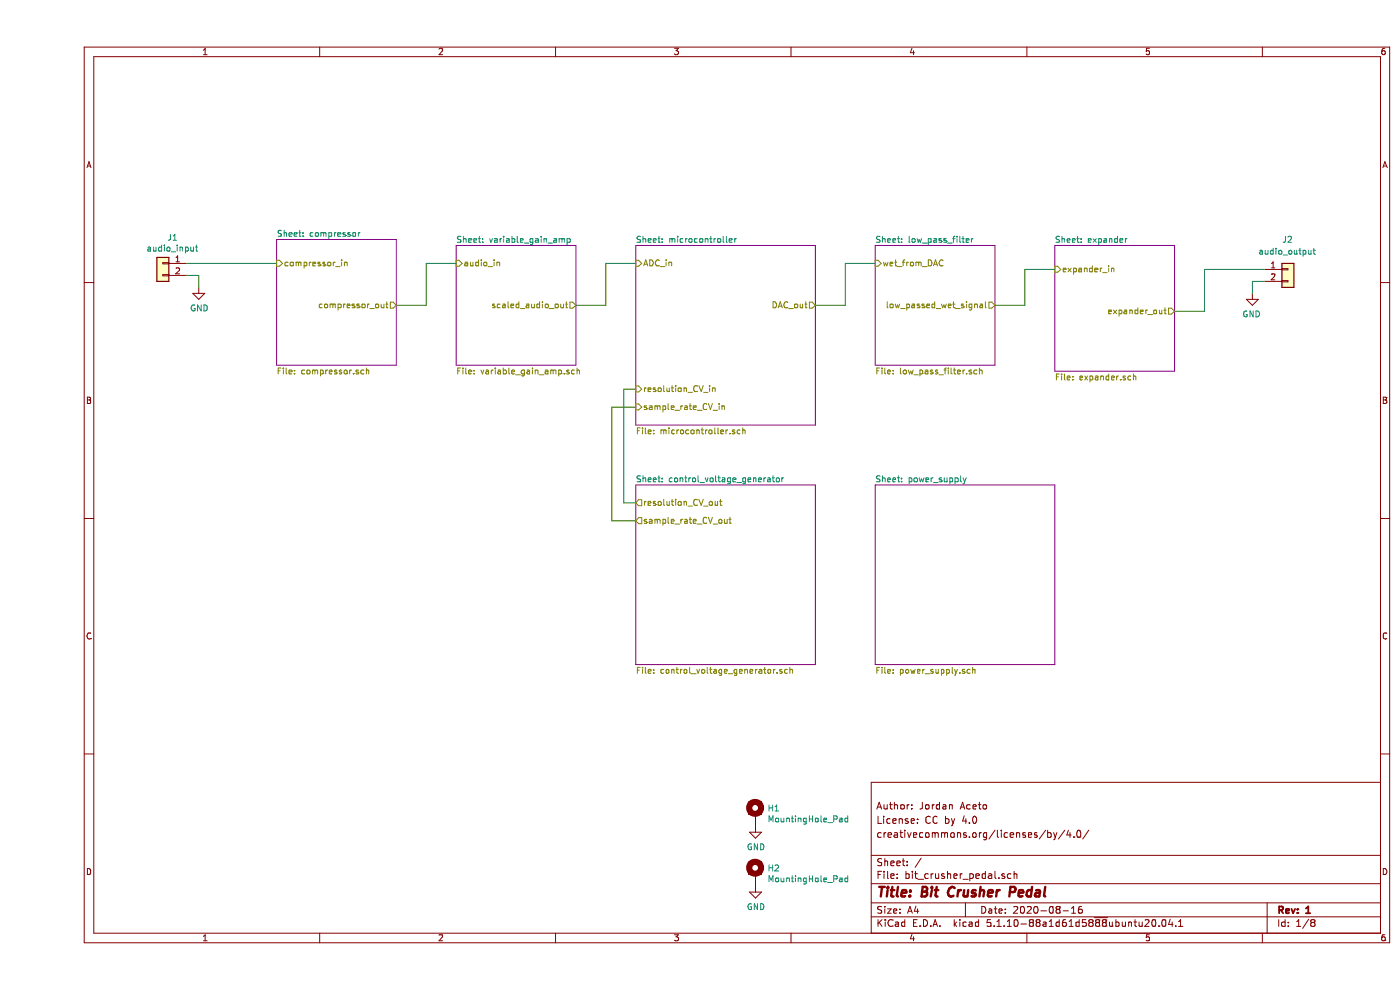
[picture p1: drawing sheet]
EESchema Schematic File Version 4
EELAYER 30 0
EELAYER END
$Descr A4 11693 8268
encoding utf-8
Sheet 1 8
Title "Bit Crusher Pedal"
Date "2020-08-16"
Rev "1"
Comp ""
Comment1 "creativecommons.org/licenses/by/4.0/"
Comment2 "License: CC by 4.0"
Comment3 "Author: Jordan Aceto"
Comment4 ""
$EndDescr
$Sheet
S 2000 2000 1000 1050
U 5F3D7CC8
F0 "compressor" 50
F1 "compressor.sch" 50
F2 "compressor_out" O R 3000 2550 50 
F3 "compressor_in" I L 2000 2200 50 
$EndSheet
$Sheet
S 3500 2050 1000 1000
U 5F122414
F0 "variable_gain_amp" 50
F1 "variable_gain_amp.sch" 50
F2 "audio_in" I L 3500 2200 50 
F3 "scaled_audio_out" O R 4500 2550 50 
$EndSheet
$Sheet
S 5000 2050 1500 1500
U 5F120841
F0 "microcontroller" 50
F1 "microcontroller.sch" 50
F2 "DAC_out" O R 6500 2550 50 
F3 "resolution_CV_in" I L 5000 3250 50 
F4 "sample_rate_CV_in" I L 5000 3400 50 
F5 "ADC_in" I L 5000 2200 50 
$EndSheet
$Sheet
S 7000 2050 1000 1000
U 5F122464
F0 "low_pass_filter" 50
F1 "low_pass_filter.sch" 50
F2 "wet_from_DAC" I L 7000 2200 50 
F3 "low_passed_wet_signal" O R 8000 2550 50 
$EndSheet
$Sheet
S 8500 2050 1000 1050
U 5F3D7D32
F0 "expander" 50
F1 "expander.sch" 50
F2 "expander_in" I L 8500 2250 50 
F3 "expander_out" O R 9500 2600 50 
$EndSheet
$Sheet
S 5000 4050 1500 1500
U 5F1223E3
F0 "control_voltage_generator" 50
F1 "control_voltage_generator.sch" 50
F2 "resolution_CV_out" O L 5000 4200 50 
F3 "sample_rate_CV_out" O L 5000 4350 50 
$EndSheet
$Sheet
S 7000 4050 1500 1500
U 5F1224B4
F0 "power_supply" 50
F1 "power_supply.sch" 50
$EndSheet
$Comp
L Connector_Generic:Conn_01x02 J1
U 1 1
P 1050 2200
F 0 "J1" H 968 2417 50  0000 C CNN
F 1 "audio_input" H 968 2326 50  0000 C CNN
F 2 "Connector_PinHeader_2.54mm:PinHeader_1x02_P2.54mm_Vertical" H 1050 2200 50  0001 C CNN
F 3 "~" H 1050 2200 50  0001 C CNN
	1    1050 2200
	-1   0    0    -1  
$EndComp
$Comp
L power:GND #PWR0101
U 1 1
P 1350 2400
F 0 "#PWR0101" H 1350 2150 50  0001 C CNN
F 1 "GND" H 1355 2227 50  0000 C CNN
F 2 "" H 1350 2400 50  0001 C CNN
F 3 "" H 1350 2400 50  0001 C CNN
	1    1350 2400
	1    0    0    -1  
$EndComp
Wire Wire Line
	1350 2400 1350 2300
Wire Wire Line
	1350 2300 1250 2300
Wire Wire Line
	10150 2450 10150 2350
Wire Wire Line
	5000 4200 4900 4200
Wire Wire Line
	4900 4200 4900 3250
Wire Wire Line
	4900 3250 5000 3250
Wire Wire Line
	5000 3400 4800 3400
Wire Wire Line
	4800 3400 4800 4350
Wire Wire Line
	4800 4350 5000 4350
$Comp
L Mechanical:MountingHole_Pad H2
U 1 1
P 6000 7300
F 0 "H2" H 6100 7349 50  0000 L CNN
F 1 "MountingHole_Pad" H 6100 7258 50  0000 L CNN
F 2 "MountingHole:MountingHole_3.2mm_M3_Pad_Via" H 6000 7300 50  0001 C CNN
F 3 "~" H 6000 7300 50  0001 C CNN
	1    6000 7300
	1    0    0    -1  
$EndComp
$Comp
L power:GND #PWR02
U 1 1
P 6000 7400
F 0 "#PWR02" H 6000 7150 50  0001 C CNN
F 1 "GND" H 6005 7227 50  0000 C CNN
F 2 "" H 6000 7400 50  0001 C CNN
F 3 "" H 6000 7400 50  0001 C CNN
	1    6000 7400
	1    0    0    -1  
$EndComp
$Comp
L Mechanical:MountingHole_Pad H1
U 1 1
P 6000 6800
F 0 "H1" H 6100 6849 50  0000 L CNN
F 1 "MountingHole_Pad" H 6100 6758 50  0000 L CNN
F 2 "MountingHole:MountingHole_3.2mm_M3_Pad_Via" H 6000 6800 50  0001 C CNN
F 3 "~" H 6000 6800 50  0001 C CNN
	1    6000 6800
	1    0    0    -1  
$EndComp
$Comp
L power:GND #PWR01
U 1 1
P 6000 6900
F 0 "#PWR01" H 6000 6650 50  0001 C CNN
F 1 "GND" H 6005 6727 50  0000 C CNN
F 2 "" H 6000 6900 50  0001 C CNN
F 3 "" H 6000 6900 50  0001 C CNN
	1    6000 6900
	1    0    0    -1  
$EndComp
Wire Wire Line
	10150 2350 10250 2350
$Comp
L power:GND #PWR0102
U 1 1
P 10150 2450
F 0 "#PWR0102" H 10150 2200 50  0001 C CNN
F 1 "GND" H 10155 2277 50  0000 C CNN
F 2 "" H 10150 2450 50  0001 C CNN
F 3 "" H 10150 2450 50  0001 C CNN
	1    10150 2450
	-1   0    0    -1  
$EndComp
$Comp
L Connector_Generic:Conn_01x02 J2
U 1 1
P 10450 2250
F 0 "J2" H 10400 2500 50  0000 L CNN
F 1 "audio_output" H 10200 2400 50  0000 L CNN
F 2 "Connector_PinHeader_2.54mm:PinHeader_1x02_P2.54mm_Vertical" H 10450 2250 50  0001 C CNN
F 3 "~" H 10450 2250 50  0001 C CNN
	1    10450 2250
	1    0    0    -1  
$EndComp
Wire Wire Line
	1250 2200 2000 2200
Wire Wire Line
	3000 2550 3250 2550
Wire Wire Line
	3250 2550 3250 2200
Wire Wire Line
	3250 2200 3500 2200
Wire Wire Line
	4500 2550 4750 2550
Wire Wire Line
	4750 2550 4750 2200
Wire Wire Line
	4750 2200 5000 2200
Wire Wire Line
	6500 2550 6750 2550
Wire Wire Line
	6750 2550 6750 2200
Wire Wire Line
	6750 2200 7000 2200
Wire Wire Line
	8000 2550 8250 2550
Wire Wire Line
	8250 2550 8250 2250
Wire Wire Line
	8250 2250 8500 2250
Wire Wire Line
	9500 2600 9750 2600
Wire Wire Line
	9750 2600 9750 2250
Wire Wire Line
	9750 2250 10250 2250
$EndSCHEMATC
